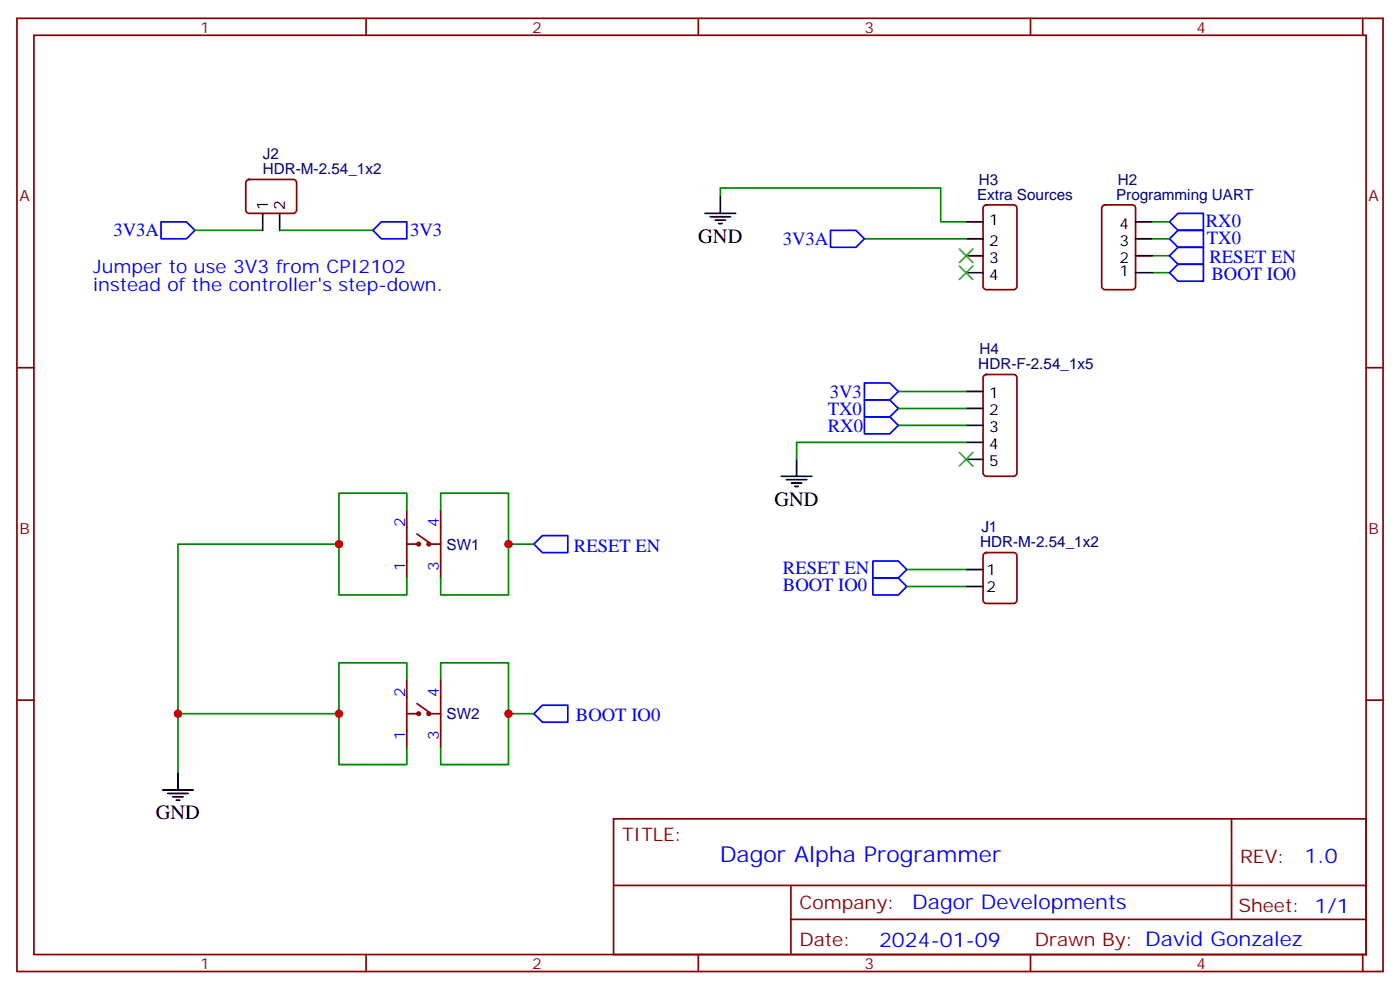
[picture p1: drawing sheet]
<svg xmlns="http://www.w3.org/2000/svg" width="291mm" height="206mm" viewBox="0 0 291 206" stroke-linecap="round" stroke-linejoin="round" font-family="sans-serif">
<g fill="none" stroke="#870000" stroke-width=".35">
<path d="M3.5 3.8h284.4v198.3h-284.4zM7.1 7.3h277.2v191.2h-277.2zM76.2 3.8v3.5M145.3 3.8v3.5M214.5 3.8v3.5M283.6 3.8v3.5M51.4 37.5l.5-.2h9.1a.71 .71 0 0 1 .7 .7v5.7a.76 .76 0 0 1-.7 .7h-9.1a.76 .76 0 0 1-.7-.7v-5.7zM204.8 42.8l.5-.2h5.7a.71 .71 0 0 1 .7 .7v16.2a.76 .76 0 0 1-.7 .8h-5.7a.76 .76 0 0 1-.7-.8v-16.2zM229.5 42.8l.5-.2h5.7a.71 .71 0 0 1 .7 .7v16.2a.76 .76 0 0 1-.7 .8h-5.7a.76 .76 0 0 1-.7-.8v-16.2zM3.5 76.5h3.6M204.8 78.1l.5-.2h5.7a.71 .71 0 0 1 .7 .7v19.8a.76 .76 0 0 1-.7 .7h-5.7a.76 .76 0 0 1-.7-.7v-19.8zM284.3 76.5h3.6"/>
<path d="M84.7 106.1v14.1M84.7 113.2h2.4M86.8 111.1l2.5 1.7M89.3 113.2h2.4M91.7 106.1v14.1M204.8 115.1l.5-.2h5.7a.71 .71 0 0 1 .7 .7v9.2a.76 .76 0 0 1-.7 .7h-5.7a.76 .76 0 0 1-.7-.7v-9.2zM3.5 145.6h3.6M84.7 141.4v14.1M84.7 148.4h2.4M86.8 146.3l2.5 1.8M89.3 148.4h2.4M91.7 141.4v14.1"/>
<path d="M284.3 145.6h3.6M127.7 170.3h156.6v28.2h-156.6zM256.3 170.3v20.9M76.2 198.5v3.6M127.7 184.2h156.5M145.3 198.5v3.6M164.6 191.2h119.6M164.6 184.2v14.1M214.5 198.5v3.6M283.6 198.5v3.6"/>
<circle cx="87.1" cy="113.2" r=".35"/>
<circle cx="89.3" cy="113.2" r=".35"/>
<circle cx="87.1" cy="148.4" r=".35"/>
<circle cx="89.3" cy="148.4" r=".35"/>
</g>
<g fill="none" stroke="#008700" stroke-width=".35">
<path d="M40.6 47.9h14.1M58.2 47.9h19.4M149.9 40.9v-1.8h45.9v7h5.3M179.9 49.7h21.2M239.9 56.7h3.5M239.9 53.2h3.5M239.9 49.7h3.5M239.9 46.1h3.5M187 81.4h14.1M187 84.9h14.1M187 88.5h14.1M201.1 92h-35.3v3.5"/>
<path d="M70.6 113.2v10.6h14.1v-3.6M84.7 106.1v-3.5h-14.1v10.6h-33.6v47.6M91.7 106.1v-3.5h14.1v10.6M111.1 113.2h-5.3v10.6h-14.1v-3.6M188.7 118.5h12.4M188.7 122h12.4M37 148.4h33.6M84.7 141.4v-3.5h-14.1v21.1h14.1v-3.5M91.7 141.4v-3.5h14.1v10.5h5.3M105.8 148.4v10.6h-14.1v-3.5"/>
</g>
<g fill="none" stroke="#00f" stroke-width=".35">
<path d="M33.5 46.1h5.3l1.8 1.8-1.8 1.8h-5.3zM77.6 47.9l1.8-1.8h5.3v3.6h-5.3zM172.9 47.9h5.3l1.7 1.8-1.7 1.7h-5.3zM243.4 53.2l1.8-1.8h5.3v3.6h-5.3zM243.4 56.7l1.8-1.7h5.3v3.5h-5.3zM243.4 46.1l1.8-1.7h5.3v3.5h-5.3zM243.4 49.7l1.8-1.8h5.3v3.5h-5.3zM179.9 79.7h5.3l1.8 1.7-1.8 1.8h-5.3zM179.9 86.7h5.3l1.8 1.8-1.8 1.7h-5.3zM179.9 83.2h5.3l1.8 1.7-1.8 1.8h-5.3zM111.1 113.2l1.8-1.8h5.3v3.5h-5.3zM181.7 116.7h5.3l1.7 1.8-1.7 1.7h-5.3z"/>
<path d="M181.7 120.2h5.3l1.7 1.8-1.7 1.8h-5.3zM111.1 148.4l1.8-1.7h5.3v3.5h-5.3z"/>
</g>
<g fill="none" stroke="#000" stroke-width=".35">
<path d="M54.7 44.4v3.5M58.2 44.4v3.5M146.8 44.4h6.3M147.8 45.1h4.2M148.9 45.8h2.1M149.6 46.5h.7M149.9 40.9v3.5M201.1 56.7h3.5M201.1 53.2h3.5M201.1 49.7h3.5M201.1 46.1h3.5M236.4 56.7h3.5"/>
<path d="M236.4 53.2h3.5M236.4 49.7h3.5M236.4 46.1h3.5M162.6 99.1h6.4M163.7 99.8h4.2M165.8 95.5v3.6M201.1 81.4h3.5M201.1 84.9h3.5M201.1 88.5h3.5M201.1 92h3.5M201.1 95.5h3.5M164.7 100.5h2.2"/>
<path d="M165.5 101.2h.7M201.1 118.5h3.5M201.1 122h3.5M33.9 164.3h6.3M34.9 165h4.3M36 165.7h2.1M36.7 166.4h.7M37 160.8v3.5"/>
</g>
<path d="M199.7 51.8l2.8 2.8M199.7 55.3l2.8 2.8M202.5 51.8l-2.8 2.8M202.5 55.3l-2.8 2.8M199.7 94.1l2.8 2.8M202.5 94.1l-2.8 2.8" fill="none" stroke="#3c3" stroke-width=".35"/>
<g fill="#c00">
<circle cx="70.6" cy="113.2" r=".88"/>
<circle cx="70.6" cy="148.4" r=".88"/>
<circle cx="105.8" cy="113.2" r=".88"/>
<circle cx="105.8" cy="148.4" r=".88"/>
<circle cx="37" cy="148.4" r=".88"/>
</g>
<text font-size="4.6" fill="#00f" x="149.8" y="179.3">Dagor Alpha Programmer</text>
<g font-size="4.2">
<text x="145.3" y="50.5">GND</text>
<text x="161.2" y="105.2">GND</text>
<text x="32.5" y="170.4">GND</text>
</g>
<g font-size="4.2" fill="#00f">
<text x="271.5" y="179.6">1.0</text>
<text x="189.9" y="189.1">Dagor Developments</text>
<text x="183" y="196.9">2024-01-09</text>
</g>
<g font-size="3.9" fill="#00f">
<text x="251" y="47.2">RX0</text>
<text x="23.6" y="49.2">3V3A</text>
<text x="85.4" y="49.1">3V3</text>
<text x="162.9" y="50.9">3V3A</text>
<text x="251.2" y="50.7">TX0</text>
<text x="19.4" y="56.7">Jumper to use 3V3 from CPI2102</text>
<text x="251.7" y="54.8">RESET EN</text>
<text x="252.2" y="58.3">BOOT IO0</text>
<text x="19.4" y="60.6">instead of the controller's step-down.</text>
<text x="172.7" y="82.7">3V3</text>
<text x="172.3" y="89.9">RX0</text>
<text x="172.3" y="86.4">TX0</text>
<text x="119.5" y="114.7">RESET EN</text>
<text x="163" y="119.4">RESET EN</text>
<text x="163" y="122.9">BOOT IO0</text>
<text x="119.9" y="150">BOOT IO0</text>
</g>
<g font-size="3.9" fill="#800">
<text x="129.5" y="174.9">TITLE:</text>
<text x="258.1" y="179.6">REV:</text>
<text x="166.4" y="189.1">Company:</text>
<text x="257.7" y="189.7">Sheet: 1/1</text>
<text x="166.4" y="196.8">Date:</text>
<text x="215.4" y="196.9">Drawn By: David Gonzalez</text>
</g>
<g font-size="3.2" fill="#800">
<text x="41.6" y="6.8">1</text>
<text x="110.8" y="6.8">2</text>
<text x="179.9" y="6.8">3</text>
<text x="249.1" y="6.8">4</text>
<text x="4.1" y="41.9">A</text>
<text x="284.9" y="41.9">A</text>
<text x="4.1" y="111.1">B</text>
<text x="284.9" y="111.1">B</text>
<text x="41.6" y="201.5">1</text>
<text x="110.8" y="201.5">2</text>
<text x="179.9" y="201.5">3</text>
<text x="249.1" y="201.5">4</text>
</g>
<g font-size="3.2" fill="#000080">
<text x="54.7" y="33.1">J2</text>
<text x="54.7" y="36.3">HDR-M-2.54_1x2</text>
<text x="203.4" y="41.6">Extra Sources</text>
<text x="203.7" y="38.4">H3</text>
<text x="232.3" y="41.6">Programming UART</text>
<text x="232.7" y="38.4">H2</text>
<text x="203.6" y="76.8">HDR-F-2.54_1x5</text>
<text x="203.9" y="73.6">H4</text>
<text x="204" y="113.9">HDR-M-2.54_1x2</text>
<text x="204.3" y="110.7">J1</text>
<text x="92.9" y="114.3">SW1</text>
<text x="92.9" y="149.6">SW2</text>
</g>
<g font-size="3.2">
<text x="55.7" y="43.7" transform="rotate(-90 55.7 43.7)">1</text>
<text x="59.3" y="43.7" transform="rotate(-90 59.3 43.7)">2</text>
<text x="205.9" y="46.8">1</text>
<text x="233" y="47.6">4</text>
<text x="205.9" y="51.1">2</text>
<text x="233" y="51.1">3</text>
<text x="205.9" y="54.6">3</text>
<text x="205.9" y="58.1">4</text>
<text x="233" y="57.4">1</text>
<text x="233" y="54.6">2</text>
<text x="205.9" y="82.8">1</text>
<text x="205.9" y="86.4">2</text>
<text x="205.9" y="89.9">3</text>
<text x="205.9" y="93.4">4</text>
<text x="205.9" y="96.9">5</text>
<text x="205.3" y="119.5">1</text>
<text x="205.3" y="123">2</text>
</g>
<g font-size="3.2" fill="#00f">
<text x="84.3" y="109.6" transform="rotate(-90 84.3 109.6)">2</text>
<text x="91.4" y="109.6" transform="rotate(-90 91.4 109.6)">4</text>
<text x="84.3" y="118.7" transform="rotate(-90 84.3 118.7)">1</text>
<text x="91.4" y="118.7" transform="rotate(-90 91.4 118.7)">3</text>
<text x="84.3" y="144.9" transform="rotate(-90 84.3 144.9)">2</text>
<text x="91.4" y="144.9" transform="rotate(-90 91.4 144.9)">4</text>
<text x="84.3" y="154" transform="rotate(-90 84.3 154)">1</text>
<text x="91.4" y="154" transform="rotate(-90 91.4 154)">3</text>
</g>
</svg>
